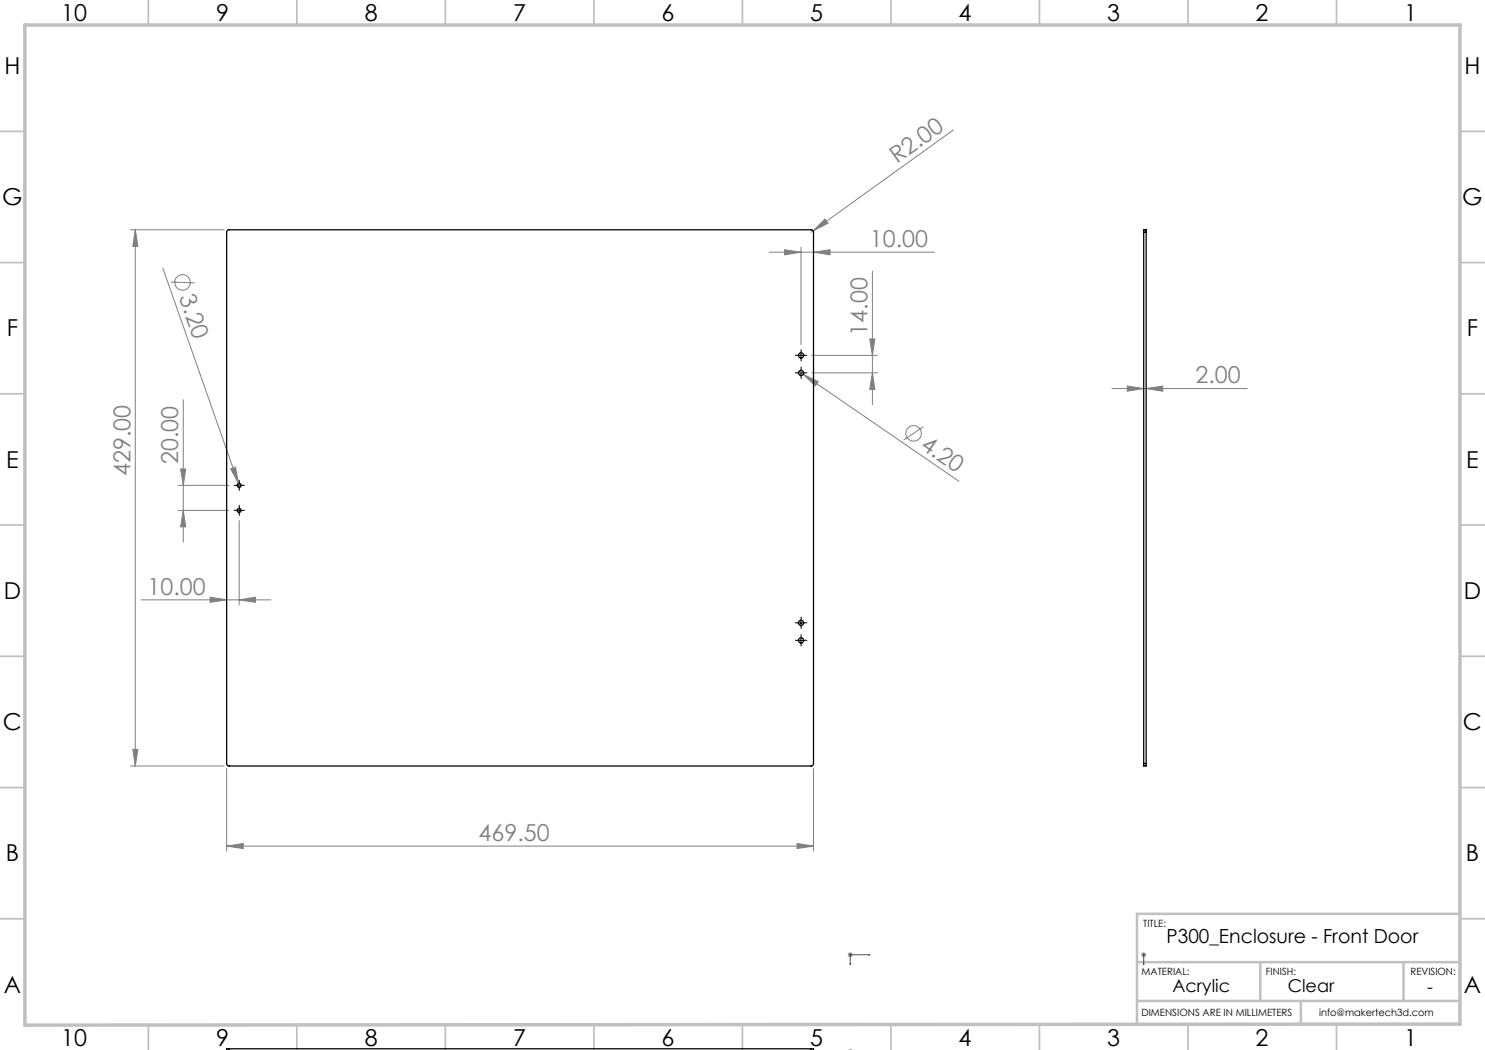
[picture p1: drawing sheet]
<svg xmlns="http://www.w3.org/2000/svg" width="297mm" height="210mm" viewBox="0 0 297 210" stroke-linecap="round" stroke-linejoin="round" font-family="sans-serif">
<g fill="none" stroke="#808080" stroke-width=".2">
<path d="M190.7 26l-28.1 20.2M26.1 46h18.7M27.1 46v107.2M27.1 46l.5 3.3h-1zM32.6 53.6l15.1 43.1M34.1 56.4l4.8 .2M153.8 50.4h33.1M156.9 49.9l3.3 .5-3.3 .6zM160.2 49.5v19.4M162.6 46.2l-.4 .3M162.7 50.4l3.3-.5v1.1zM165 43.8l.6 .9-3 1.5z"/>
<path d="M174.5 54.2v26.7M36.7 79.9v28.5M159.8 74.3l.9 .6M160.7 74.9l3 1.4-.6 .9zM160.7 74.9l31.1 21.4M162.3 71.1h13.2M162.3 74.6h13.2M174 67.8h1l-.5 3.3zM174.5 74.6l.5 3.3h-1zM222.4 77.7h27M225.5 77.2l3.2 .5-3.2 .5zM229.2 77.7l3.4-.5v1z"/>
<path d="M35.6 97.1h10.2M36.1 93.8h1l-.4 3.3zM46.1 93.8l1-.4 .6 3.3zM47.7 96.7l.3 .8M184.7 85.3l-4 2.7M28.2 120h26M35.6 102.1h10.2M36.7 102.1l.4 3.3h-1zM42 119.4l3.3 .6-3.3 .5zM47.8 120l3.3-.6v1.1zM47.8 104.1v16.9M26.1 153.2h18.7"/>
<path d="M26.6 149.9h1l-.5 3.3zM45.3 153.7v16.5M162.7 153.7v16.5M45.3 169.2l3.3-.5v1zM45.3 169.2h117.4M159.4 168.7l3.3 .5-3.3 .5zM169.5 191h1.1M169.7 190.6l.7 .7M170 190.5v1M170.4 190.6l-.7 .7M228.2 191h1M228.4 190.6l.7 .7"/>
<path d="M228.7 190.5v1M229.1 190.6l-.7 .7M169.7 209.9l.1 .2M170 209.8v.3M170.4 209.9l-.1 .2"/>
<circle cx="36.5" cy="56.5" r="1.56"/>
<circle cx="182.7" cy="86.7" r="1.56"/>
</g>
<path d="M170 192.7h.1l-.1 .2zM173.8 190.9l.2 .1h-.2zM174 191h-4v1.9M228.7 192.9v-.2v.2M228.7 190.9v.1zM228.7 191h.1M228.7 191v1.9" fill="none" stroke="#00f" stroke-width=".2"/>
<g fill="none" stroke="#000" stroke-width=".2" stroke-dasharray="15.2 1.3 1.3 1.3">
<path d="M159.6 74.6h-.5M159.6 71.1h-.5M160.2 73.9v-.5M160.2 75.2v.5M160.2 70.4v-.5M160.2 71.7v.5M160.9 74.6h.5M160.9 71.1h.5M47.2 97.1h-.4M47.9 96.4v-.4M47.9 97.7v.4M48.5 97.1h.4"/>
<path d="M47.2 102.1h-.4M47.9 101.4v-.4M47.9 102.7v.4M48.5 102.1h.4M159.6 128.1h-.5M159.6 124.6h-.5M160.2 127.4v-.5M160.2 128.7v.5M160.2 123.9v-.5M160.2 125.2v.5M160.9 128.1h.5M160.9 124.6h.5"/>
</g>
<path d="M159.6 74.6h1.2M159.6 71.1h1.2M160.2 70.4v1.3M160.2 74v1.2M47.2 97.1h1.3M47.8 96.4v1.3M47.2 102.1h1.3M47.8 101.5v1.2M159.6 128.1h1.2M159.6 124.6h1.2M160.2 124v1.2M160.2 127.5v1.2" fill="none" stroke="#000" stroke-width=".2"/>
<g fill="none" stroke="#c0c0c0" stroke-width=".35">
<path d="M29.7 0v5M59.4 0v5M89.1 0v5M118.8 0v5M148.5 0v5M178.2 0v5M207.9 0v5M237.6 0v5M267.3 0v5M0 26.3h5M292 26.3h5M0 52.5h5"/>
<path d="M292 52.5h5M0 78.8h5M292 78.8h5M0 105h5M5 105h.1M292 105h.1M292 105h5M0 131.3h5M292 131.3h5M0 157.5h5M292 157.5h5M0 183.8h5"/>
<path d="M292 183.8h5M29.7 205v5M59.4 205v5M89.1 205v5M118.8 205v5M148.5 205h.1M148.5 205v5M178.2 205v5M207.9 205v5M237.6 205v5M267.3 205v5"/>
</g>
<path d="M227.4 192.4h64.6M252.1 192.4v7.8M280.7 192.4v7.8M292 182.8h-64.6v22M227.4 200.2h64.6M260.2 200.2v4.6" fill="none" stroke="#c0c0c0" stroke-width=".5"/>
<path d="M5 5h287v199.8l-287 .2z" fill="none" stroke="#c0c0c0" stroke-width=".7"/>
<g fill="#00f">
<path d="M170 192.7h.1l-.1 .2zM173.8 190.9l.2 .1h-.2z"/>
<path d="M170 210.1h.1zM173.8 210.1h.2zM228.7 192.7v.2zM228.7 190.9v.1z"/>
</g>
<g fill="#808080">
<path d="M46.1 93.8l1-.4 .6 3.3z"/>
<path d="M165 43.8l.6 .9-3 1.5z"/>
<path d="M160.7 74.9l3 1.4-.6 .9z"/>
<path d="M225.5 77.2l3.2 .5-3.2 .5zM229.2 77.7l3.4-.5v1z"/>
<path d="M45.3 169.2l3.3-.5v1zM159.4 168.7l3.3 .5-3.3 .5zM156.9 49.9l3.3 .5-3.3 .6zM162.7 50.4l3.3-.5v1.1z"/>
<path d="M47.8 120l3.3-.6v1.1zM42 119.4l3.3 .6-3.3 .5z"/>
<path d="M26.6 149.9h1l-.5 3.3zM27.1 46l.5 3.3h-1z"/>
<path d="M36.1 93.8h1l-.4 3.3zM36.7 102.1l.4 3.3h-1zM174 67.8h1l-.5 3.3zM174.5 74.6l.5 3.3h-1z"/>
</g>
<g fill="none" stroke="#000" stroke-width=".25">
<path d="M45.4 46.2l.3-.2h116.8l.2 .3-.1 106.7-.3 .2-116.8-.1-.2-.3zM228.7 46.5v-.5h.5v.5M228.7 46.5h.5M228.7 46.5v106.2M229.2 46.5v106.2M228.7 152.7v.5h.5v-.5M228.7 152.7h.5M45.8 209.8h-.5v.3M45.8 209.8v.3M45.8 209.8h116.4M162.2 209.8h.5v.3M162.2 209.8v.3"/>
<circle cx="160.2" cy="74.6" r=".52"/>
<circle cx="160.2" cy="71.1" r=".52"/>
<circle cx="47.8" cy="97.1" r=".39"/>
<circle cx="47.8" cy="102.1" r=".39"/>
<circle cx="160.2" cy="128.1" r=".53"/>
<circle cx="160.2" cy="124.6" r=".53"/>
</g>
<g font-size="4.7">
<text x="12.2" y="4.2">10</text>
<text x="43.2" y="4.2">9</text>
<text x="72.9" y="4.2">8</text>
<text x="102.6" y="4.2">7</text>
<text x="132.3" y="4.2">6</text>
<text x="162" y="4.2">5</text>
<text x="191.7" y="4.2">4</text>
<text x="221.4" y="4.2">3</text>
<text x="251.1" y="4.2">2</text>
<text x="280.8" y="4.2">1</text>
<text x=".9" y="14.8">H</text>
<text x="292.9" y="14.8">H</text>
<text x=".5" y="41">G</text>
<text x="292.4" y="41">G</text>
<text x="1.4" y="67.3">F</text>
<text x="293.4" y="67.3">F</text>
<text x="1.2" y="93.5">E</text>
<text x="293.2" y="93.5">E</text>
<text x=".8" y="119.8">D</text>
<text x="292.8" y="119.8">D</text>
<text x=".6" y="146">C</text>
<text x="292.6" y="146">C</text>
<text x="1.2" y="172.3">B</text>
<text x="293.2" y="172.3">B</text>
<text x=".8" y="198.5">A</text>
<text x="292.8" y="198.5">A</text>
<text x="12.2" y="209.2">10</text>
<text x="43.2" y="209.2">9</text>
<text x="72.9" y="209.2">8</text>
<text x="102.6" y="209.2">7</text>
<text x="132.3" y="209.2">6</text>
<text x="162" y="209.2">5</text>
<text x="191.7" y="209.2">4</text>
<text x="221.4" y="209.2">3</text>
<text x="251.1" y="209.2">2</text>
<text x="280.8" y="209.2">1</text>
</g>
<g font-size="4.7" fill="#808080">
<text x="179.4" y="32.9" transform="rotate(-36 179.4 32.9)">R2.00</text>
<text x="174" y="49.4">10.00</text>
<text x="35.8" y="59.5" transform="rotate(71 35.8 59.5)">3.20</text>
<text x="173.5" y="67.1" transform="rotate(-90 173.5 67.1)">14.00</text>
<text x="239.1" y="76.7">2.00</text>
<text x="183.9" y="89.5" transform="rotate(34 183.9 89.5)">4.20</text>
<text x="26.1" y="95.2" transform="rotate(-90 26.1 95.2)">429.00</text>
<text x="35.7" y="92.8" transform="rotate(-90 35.7 92.8)">20.00</text>
<text x="29.5" y="118.9">10.00</text>
<text x="95.7" y="168.2">469.50</text>
</g>
<text font-size="3.9" x="233.3" y="188.6">P300_Enclosure - Front Door</text>
<g font-size="3.5">
<text x="234.5" y="198.4">Acrylic</text>
<text x="257.6" y="198.4">Clear</text>
<text x="285.4" y="198.5">-</text>
</g>
<g font-size="2">
<text x="228.7" y="185.4">TITLE:</text>
<text x="228.3" y="195">MATERIAL:</text>
<text x="253.2" y="195">FINISH:</text>
<text x="282.1" y="195">REVISION:</text>
<text x="228.3" y="203.2">DIMENSIONS ARE IN MILLIMETERS</text>
<text x="263.8" y="203.2">info@makertech3d.com</text>
</g>
</svg>
